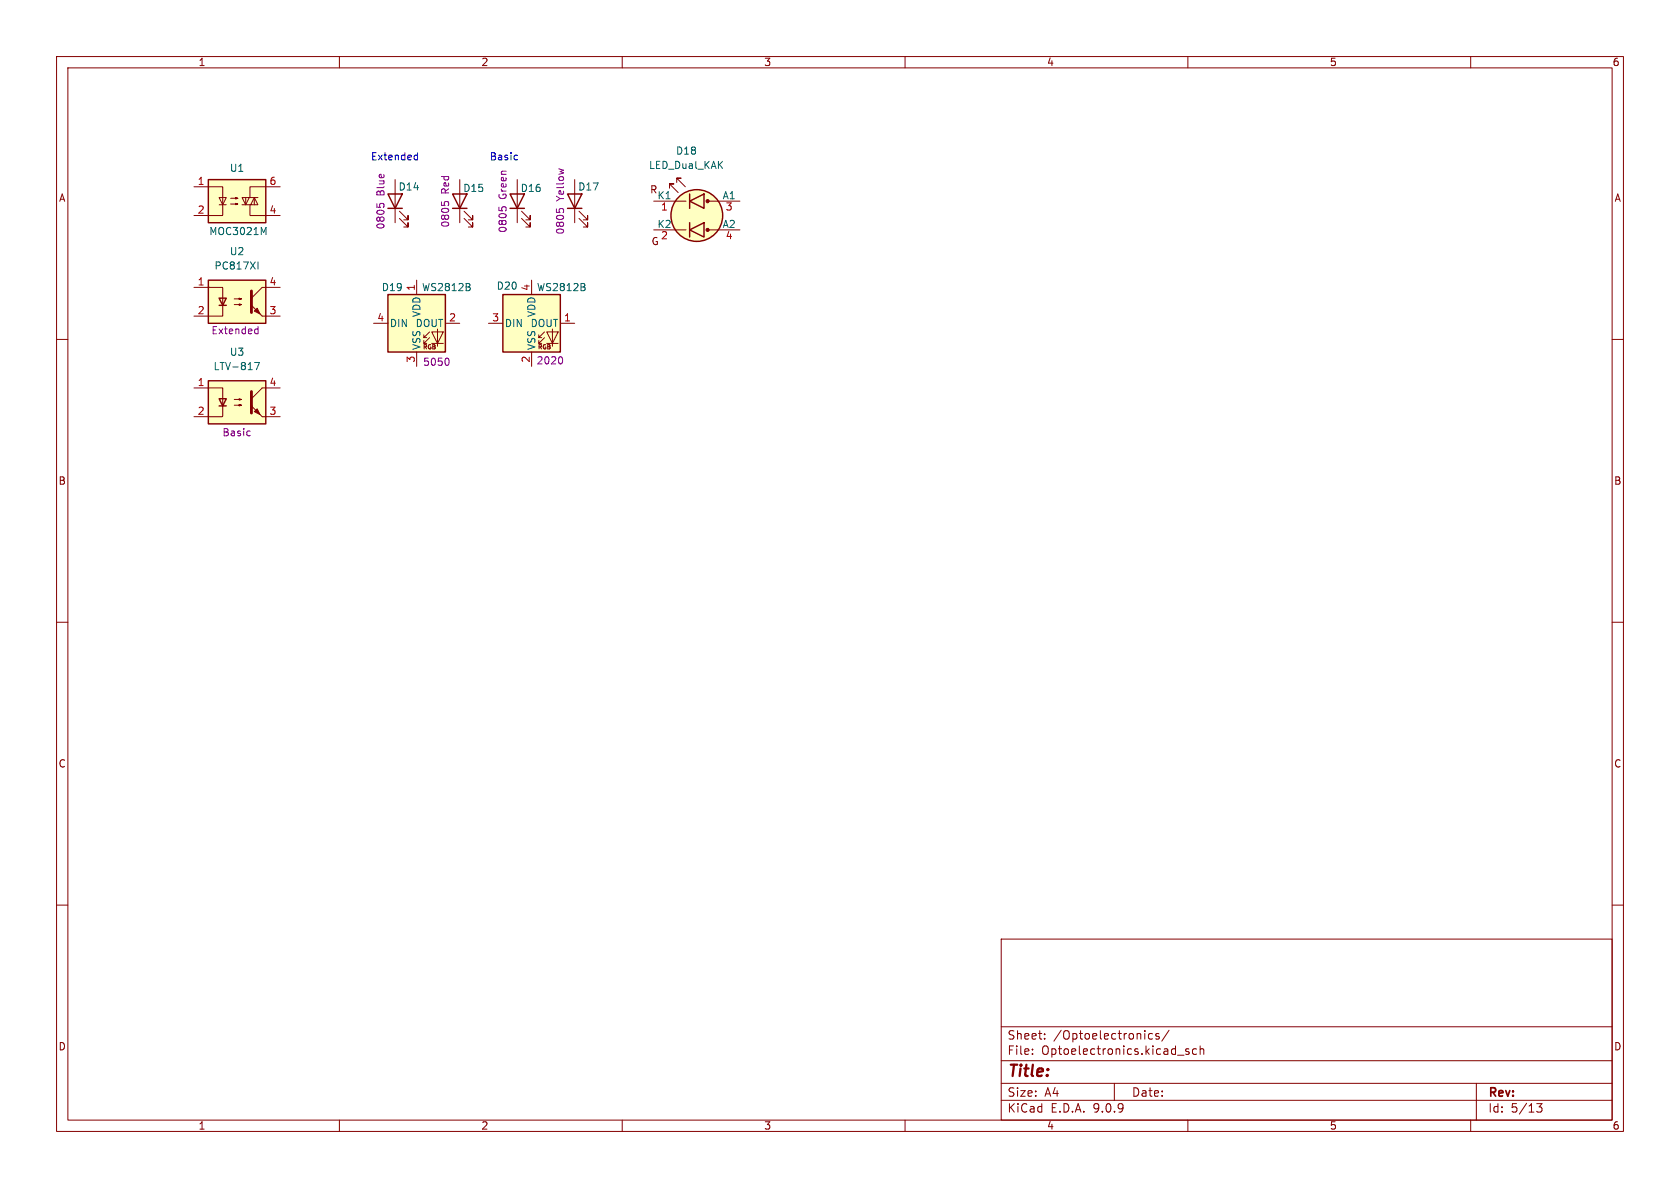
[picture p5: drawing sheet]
<svg xmlns="http://www.w3.org/2000/svg" width="297mm" height="210mm" viewBox="0 0 297 210" stroke-linecap="round" stroke-linejoin="round" font-family="sans-serif">
<g fill="none" stroke="#840000" stroke-width=".18">
<path d="M10 10h277v190h-277zM12 12h273v186h-273zM60 10v2M110 10v2M160 10v2M210 10v2M260 10v2M69.8 31.8v7.6M70.6 38.6l1.5 1.5v-.7v.7h-.7M70.6 37.3l1.5 1.6v-.8v.8h-.7M10 60h2M285 60h2"/>
<path d="M10 110h2M285 110h2M10 160h2M177 166h108v32h-108zM285 160h2M60 198v2M110 198v2M160 198v2M177 194.5h108M177 191.5h108M177 187.5h108M177 181.5h108"/>
<path d="M182.5 186.3v.1M182.5 185.5v.1M184.7 183.6v.1M184.7 182.8v.1M197 191.5v3M203.7 182.8l-.4-.1-.3 .3v.4l.2 .2h.5M204.9 182.8l-.4-.1-.2 .2 .1 .2 .5 .2v.3h-.6M206.7 182.1l-1.3 2M208.2 186.5h1.1M210 198v2M210.2 185.5l-.4-.1-.2 .2 .1 .2 .5 .2v.3h-.6M211.5 185.5l-.4-.1-.3 .3v.4l.2 .2h.5"/>
<path d="M212.2 185.5l.2-.1 .3 .1 .1 .9M212.2 184.9v1.5M260 198v2M261 191.5v6.5M271.7 195.1h.9l-.5 .6 .4 .1v.7l-.2 .1-.6-.1"/>
</g>
<path d="M68.6 34.3h2.5l-1.3 2.5zM68.6 36.8h2.5" fill="none" stroke="#840000" stroke-width=".25"/>
<path d="M66.6 36v.6M67.1 36.2l.2-.2h.3l.3 .2" fill="none" stroke="#840084" stroke-width=".18"/>
<path d="M36.8 31.8h10.2v7.6h-10.2z" fill="#ffffc2"/>
<path d="M36.8 31.8h10.2v7.6h-10.2z" fill="none" stroke="#840000" stroke-width=".25"/>
<path d="M34.3 33h5.1v5.1h-5.1M38.7 34.9h1.3l-.6 1.3zM38.7 36.2h1.3M40.8 35.1h1.2l-.3 .1v-.3l.3 .2M40.8 36.1h1.2l-.3 .1v-.3l.3 .2M42.8 36.2h2.8l-.6-1.3-.7 1.3M43.4 34.9v1.3M44.1 34.9l-.7 1.3-.6-1.3h2.8M44.2 36.2v1.9h5.3M45 34.9v1.3M49.5 33h-5.3v1.9" fill="none" stroke="#840000" stroke-width=".18"/>
<path d="M46.6 41.1l.4-.9v1.3" fill="none" stroke="#006464" stroke-width=".18"/>
<path d="M36.8 67.3h10.2v7.6h-10.2z" fill="#ffffc2"/>
<path d="M80 34.3h2.5l-1.2 2.5zM80 36.8h2.5M36.8 67.3h10.2v7.6h-10.2zM38.7 70.5h1.3l-.6 1.3zM38.7 71.8h1.3" fill="none" stroke="#840000" stroke-width=".25"/>
<path d="M81.3 31.8v7.6M82 38.6l1.6 1.5v-.7v.7h-.8M82 37.3l1.6 1.6v-.8v.8h-.8M34.3 68.6h5.1v5.1h-5.1M41.4 70.6h1.3l-.4 .1v-.2l.4 .1M41.4 71.6h1.3l-.4 .2v-.3l.4 .1M46.4 73.7h3.1M49.5 68.6h-3.1l-2 1.9" fill="none" stroke="#840000" stroke-width=".18"/>
<path d="M44.4 69.2v3.8" fill="none" stroke="#840000" stroke-width=".51"/>
<g fill="#840000" stroke="#840000" stroke-width=".18">
<path d="M45 72.8l.5-.5 .5 1z"/>
<path d="M44.4 71.8l2 1.9z"/>
</g>
<path d="M45 64.1h.9l-.6 1.2" fill="none" stroke="#006464" stroke-width=".18"/>
<path d="M78 35.7v.6M78.5 35.9l.3-.3h.3l.2 .3M44.1 76.2h.1M44.2 77h-.1" fill="none" stroke="#840084" stroke-width=".18"/>
<path d="M36.8 49.5h10.2v7.7h-10.2z" fill="#ffffc2"/>
<path d="M36.8 49.5h10.2v7.7h-10.2zM38.7 52.7h1.3l-.6 1.3zM38.7 54h1.3" fill="none" stroke="#840000" stroke-width=".25"/>
<path d="M34.3 50.8h5.1v5.1h-5.1M41.4 52.8h1.3l-.4 .2v-.3l.4 .1M41.4 53.8h1.3l-.4 .2v-.3l.4 .1M46.4 55.9h3.1M49.5 50.8h-3.1l-2 1.9" fill="none" stroke="#840000" stroke-width=".18"/>
<path d="M44.4 51.4v3.8" fill="none" stroke="#840000" stroke-width=".51"/>
<g fill="#840000" stroke="#840000" stroke-width=".18">
<path d="M45 55l.5-.5 .5 1z"/>
<path d="M44.4 54l2 1.9z"/>
</g>
<path d="M45.6 46.3v1.3" fill="none" stroke="#006464" stroke-width=".18"/>
<path d="M45.3 58.2h.3M45.6 57.7v1.3M45.6 58.9l-.3 .1" fill="none" stroke="#840084" stroke-width=".18"/>
<path d="M68.6 52.1h10.1v10.1h-10.1z" fill="#ffffc2"/>
<g fill="none" stroke="#840000" stroke-width=".18">
<path d="M101.6 31.8v7.6M102.4 38.6l1.5 1.5v-.7v.7h-.8M102.4 37.3l1.5 1.6v-.8v.8h-.8M115.6 35.6h5.7M118.4 33.3v-.8h.7h-.7l1.5 1.5M119.6 32.3v-.8h.8h-.8l1.6 1.5M125 35.6h5.8M66 57.2h2.6M73.7 49.5v2.6M74.9 59.7h.5M75.9 58.7l-1 1v-.5M75.9 59.7l-1 1v-.5"/>
<path d="M76.3 58.7h2.1l-1.1 2zM77.3 58.2v3M78.7 57.2h2.6M115.6 40.6h5.7M125 40.6h5.8M73.7 62.2v2.6M74.9 60.7h.5M76.3 60.7h2.1"/>
</g>
<g fill="none" stroke="#840000" stroke-width=".25">
<path d="M100.3 34.3h2.6l-1.3 2.5zM100.3 36.8h2.6M121.9 35.6l2.6-1.3v2.5zM121.9 34.3v2.5M121.9 39.4v2.5M68.6 52.1h10.1v10.1h-10.1zM121.9 40.6l2.6-1.2v2.5z"/>
<circle cx="123.2" cy="38.1" r="4.6"/>
</g>
<path d="M83 50.8l.1 .2-.1 .3M83 50.2v.4" fill="none" stroke="#006464" stroke-width=".18"/>
<path d="M98.4 36.9v.6M98.9 37.1l.2-.2h.3l.2 .2M79.1 63.3a.79 .79 0 0 1 0 1.3" fill="none" stroke="#840084" stroke-width=".18"/>
<circle cx="123.2" cy="38.1" r="4.6" fill="#ffffc2" stroke="#ffffc2" stroke-width=".18"/>
<g fill="#840000" stroke="#840000" stroke-width=".18">
<circle cx="125.1" cy="35.6" r=".28"/>
<circle cx="125.1" cy="40.6" r=".28"/>
</g>
<path d="M88.9 52.1h10.2v10.1h-10.2z" fill="#ffffc2"/>
<g fill="none" stroke="#840000" stroke-width=".18">
<path d="M91.4 31.8v7.6M92.2 38.6l1.5 1.5v-.7v.7h-.7M92.2 37.3l1.5 1.6v-.8v.8h-.7M86.4 57.2h2.5M94 49.5v2.6M95.2 59.7h.6M96.3 58.7l-1.1 1v-.5M96.3 59.7l-1.1 1v-.5M96.6 58.7h2.1l-1 2zM97.7 58.2v3M99.1 57.2h2.5M94 62.2v2.6"/>
<path d="M95.2 60.7h.6M96.6 60.7h2.1"/>
</g>
<path d="M90.2 34.3h2.5l-1.3 2.5zM90.2 36.8h2.5M88.9 52.1h10.2v10.1h-10.2z" fill="none" stroke="#840000" stroke-width=".25"/>
<path d="M103.3 50.8l.2 .2-.2 .3M103.3 50.2v.4" fill="none" stroke="#006464" stroke-width=".18"/>
<path d="M88.2 36.6v.6M88.7 36.8l.2-.2h.3l.3 .2M99.2 63.1a.79 .79 0 0 1 0 1.2" fill="none" stroke="#840084" stroke-width=".18"/>
<path d="M73.4 27.4l.4 .1M73.8 27v1.3M73.8 28.2l-.4 .1M91.4 27.4l.1 .1M91.5 28.2l-.1 .1" fill="none" stroke="#0000c2" stroke-width=".18"/>
<text font-size="2.8" fill="#840000" x="178" y="190.9">Title:</text>
<g font-size="2.1" fill="#840000">
<text x="178" y="184">Sheet:</text>
<text x="186.2" y="184">/Optoelectronics/</text>
<text x="178" y="186.7">File:</text>
<text x="184.1" y="186.7">Optoelectronics.kicad_sch</text>
<text x="178" y="196.9">KiCad</text>
<text x="178" y="194.1">Size:</text>
<text x="184.7" y="194.1">A4</text>
<text x="185.7" y="196.9">E.D.A.</text>
<text x="193.3" y="196.9">9.0.9</text>
<text x="200" y="194.1">Date:</text>
<text x="263" y="194.3">Rev:</text>
<text x="263" y="196.9">Id:</text>
<text x="267.1" y="196.9">5/13</text>
</g>
<g font-size="1.8" fill="#840000">
<text x="35" y="11.9">1</text>
<text x="85" y="11.9">2</text>
<text x="135" y="11.9">3</text>
<text x="185" y="11.9">4</text>
<text x="235" y="11.9">5</text>
<text x="285" y="11.9">6</text>
<text x="10.3" y="35.9">A</text>
<text x="114.8" y="34.4">R</text>
<text x="285.3" y="35.9">A</text>
<text x="115.1" y="43.5">G</text>
<text x="10.3" y="85.9">B</text>
<text x="285.3" y="85.9">B</text>
<text x="10.3" y="135.9">C</text>
<text x="285.3" y="135.9">C</text>
<text x="10.3" y="185.9">D</text>
<text x="285.3" y="185.9">D</text>
<text x="35" y="199.9">1</text>
<text x="85" y="199.9">2</text>
<text x="135" y="199.9">3</text>
<text x="185" y="199.9">4</text>
<text x="235" y="199.9">5</text>
<text x="285" y="199.9">6</text>
</g>
<g font-size="1.8" fill="#0000c2">
<text x="65.5" y="28.6">Extended</text>
<text x="86.5" y="28.6">Basic</text>
</g>
<g font-size="1.8" fill="#006464">
<text x="119.4" y="27.5">D18</text>
<text x="40.5" y="30.6">U1</text>
<text x="70.4" y="33.9">D14</text>
<text x="81.8" y="34.1">D15</text>
<text x="92" y="34.1">D16</text>
<text x="102.1" y="33.9">D17</text>
<text x="114.6" y="30.1">LED_Dual_KAK</text>
<text x="116.1" y="35.3">K1</text>
<text x="127.7" y="35.3">A1</text>
<text x="36.9" y="41.8">MOC3021M</text>
<text x="116.1" y="40.4">K2</text>
<text x="127.7" y="40.4">A2</text>
<text x="37.8" y="47.9">PC817XI</text>
<text x="40.5" y="45.3">U2</text>
<text x="67.4" y="51.7">D19</text>
<text x="74.5" y="51.7">WS2812B</text>
<text x="87.7" y="51.4">D20</text>
<text x="94.8" y="51.7">WS2812B</text>
<text x="68.8" y="58">DIN</text>
<text x="73.4" y="58">DOUT</text>
<text x="74.5" y="56.2" transform="rotate(-90 74.5 56.2)">VDD</text>
<text x="89.2" y="58">DIN</text>
<text x="93.7" y="58">DOUT</text>
<text x="94.8" y="56.2" transform="rotate(-90 94.8 56.2)">VDD</text>
<text x="37.7" y="65.6">LTV-817</text>
<text x="40.5" y="63.1">U3</text>
<text x="74.5" y="62" transform="rotate(-90 74.5 62)">VSS</text>
<text x="94.8" y="62" transform="rotate(-90 94.8 62)">VSS</text>
</g>
<g font-size="1.8" fill="#a90000">
<text x="34.9" y="32.8">1</text>
<text x="47.6" y="32.8">6</text>
<text x="34.9" y="37.8">2</text>
<text x="47.6" y="37.8">4</text>
<text x="116.8" y="37.5">1</text>
<text x="128.2" y="37.5">3</text>
<text x="116.8" y="42.6">2</text>
<text x="128.2" y="42.6">4</text>
<text x="34.9" y="50.5">1</text>
<text x="47.6" y="50.5">4</text>
<text x="73.4" y="51.5" transform="rotate(-90 73.4 51.5)">1</text>
<text x="93.7" y="51.5" transform="rotate(-90 93.7 51.5)">4</text>
<text x="34.9" y="55.6">2</text>
<text x="47.6" y="55.6">3</text>
<text x="66.6" y="56.9">4</text>
<text x="79.3" y="56.9">2</text>
<text x="86.9" y="56.9">3</text>
<text x="99.6" y="56.9">1</text>
<text x="73.4" y="64.2" transform="rotate(-90 73.4 64.2)">3</text>
<text x="93.7" y="64.2" transform="rotate(-90 93.7 64.2)">2</text>
<text x="34.9" y="68.3">1</text>
<text x="47.6" y="68.3">4</text>
<text x="34.9" y="73.4">2</text>
<text x="47.6" y="73.4">3</text>
</g>
<g font-size="1.8" fill="#840084">
<text x="68.2" y="34.6" transform="rotate(-90 68.2 34.6)">Blue</text>
<text x="79.6" y="34.3" transform="rotate(-90 79.6 34.3)">Red</text>
<text x="89.8" y="35.2" transform="rotate(-90 89.8 35.2)">Green</text>
<text x="99.9" y="35.5" transform="rotate(-90 99.9 35.5)">Yellow</text>
<text x="68.2" y="40.7" transform="rotate(-90 68.2 40.7)">0805</text>
<text x="79.6" y="40.3" transform="rotate(-90 79.6 40.3)">0805</text>
<text x="89.8" y="41.3" transform="rotate(-90 89.8 41.3)">0805</text>
<text x="99.9" y="41.6" transform="rotate(-90 99.9 41.6)">0805</text>
<text x="37.3" y="59.3">Extended</text>
<text x="74.7" y="64.9">5050</text>
<text x="94.8" y="64.6">2020</text>
<text x="39.2" y="77.3">Basic</text>
</g>
<g font-size="1.1" fill="#840000">
<text x="74.7" y="62">RGB</text>
<text x="95" y="62">RGB</text>
</g>
</svg>
